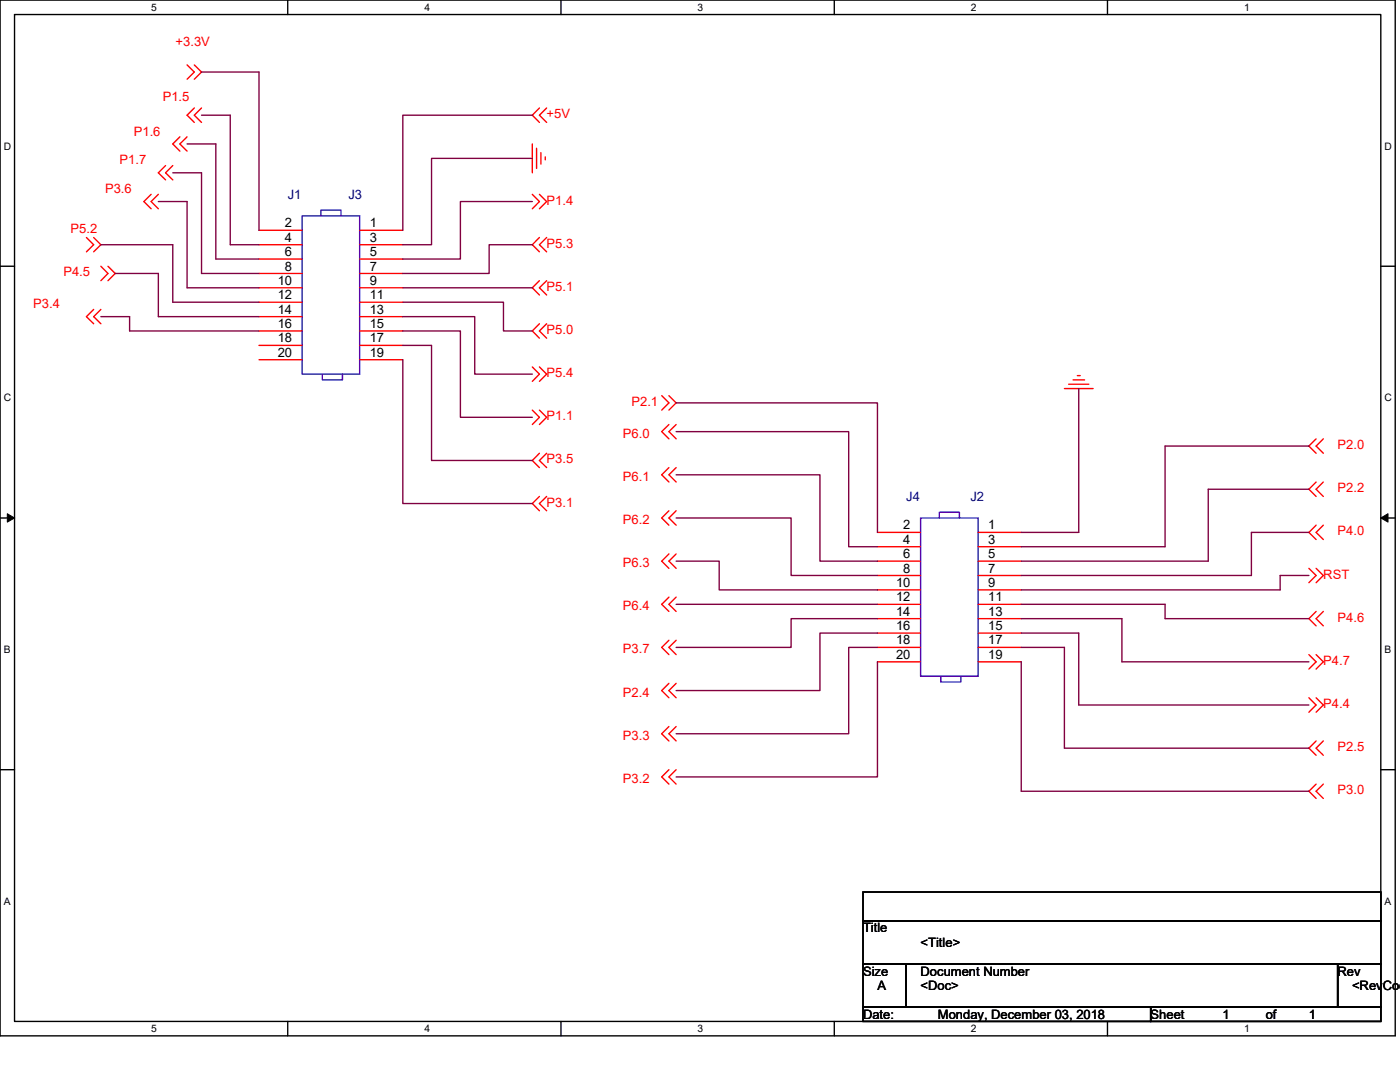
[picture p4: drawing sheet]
<svg xmlns="http://www.w3.org/2000/svg" width="279mm" height="216mm" viewBox="0 0 279 216" stroke-linecap="round" stroke-linejoin="round" font-family="sans-serif">
<path d="M0 0h278.4v206.7h-278.4zM2.9 2.9h272.7v200.9h-272.7z" fill="none" stroke="#000" stroke-width=".28"/>
<g fill="#fff">
<path d="M30.2 .3h1.1v2.3h-1.1z"/>
<path d="M30.2 204.1h1.1v2.3h-1.1z"/>
</g>
<path d="M57.4 0v2.9M57.4 203.8v2.9" fill="none" stroke="#000" stroke-width=".28"/>
<g fill="#fff">
<path d="M84.7 .3h1.1v2.3h-1.1z"/>
<path d="M84.7 204.1h1.1v2.3h-1.1z"/>
</g>
<path d="M112 0v2.9M112 203.8v2.9" fill="none" stroke="#000" stroke-width=".28"/>
<g fill="#fff">
<path d="M139.2 .3h1.2v2.3h-1.2z"/>
<path d="M139.2 204.1h1.2v2.3h-1.2z"/>
</g>
<path d="M166.5 0v2.9M166.5 203.8v2.9" fill="none" stroke="#000" stroke-width=".28"/>
<g fill="#fff">
<path d="M193.8 .3h1.1v2.3h-1.1z"/>
<path d="M193.8 204.1h1.1v2.3h-1.1z"/>
</g>
<path d="M221 0v2.9M221 203.8v2.9" fill="none" stroke="#000" stroke-width=".28"/>
<g fill="#fff">
<path d="M248.3 .3h1.1v2.3h-1.1z"/>
<path d="M248.3 204.1h1.1v2.3h-1.1z"/>
<path d="M.7 28h1.5v2.3h-1.5z"/>
<path d="M276.3 28h1.5v2.3h-1.5z"/>
<path d="M.7 78.2h1.5v2.3h-1.5z"/>
<path d="M276.3 78.2h1.5v2.3h-1.5z"/>
</g>
<path d="M0 53.1h2.9M275.6 53.1h2.8" fill="none" stroke="#000" stroke-width=".28"/>
<g fill="#fff">
<path d="M.7 128.5h1.4v2.2h-1.4z"/>
<path d="M276.3 128.5h1.4v2.2h-1.4z"/>
</g>
<path d="M0 103.4h2.9M275.6 103.4h2.8" fill="none" stroke="#000" stroke-width=".28"/>
<path d="M1.5 102.5l1.4 .9-1.4 .8zM275.6 103.4l1.4-.9v1.7z" fill="#000" stroke="#000" stroke-width=".2"/>
<g fill="#fff">
<path d="M.7 178.7h1.4v2.3h-1.4z"/>
<path d="M276.3 178.7h1.4v2.3h-1.4z"/>
</g>
<path d="M0 153.6h2.9M275.6 153.6h2.8M172.2 178h103.4v5.7h-103.4zM172.2 183.7h103.4v8.6h-103.4zM172.2 192.3h8.6v8.6h-8.6zM180.8 192.3h86.2v8.6h-86.2zM267 192.3h8.6v8.6h-8.6zM172.2 200.9h57.4v2.9h-57.4zM229.6 200.9h46v2.9h-46z" fill="none" stroke="#000" stroke-width=".28"/>
<g fill="none" stroke="#f00" stroke-width=".28">
<path d="M37.3 13l1.5 1.4-1.5 1.4M38.8 13l1.4 1.4-1.4 1.4M30.2 38.8l-1.5 1.4 1.5 1.5M31.6 38.8l-1.4 1.4 1.4 1.5M33 33l-1.4 1.5 1.4 1.4M34.5 33l-1.5 1.5 1.5 1.4M35.9 27.3l-1.4 1.4 1.4 1.5M37.3 27.3l-1.4 1.4 1.4 1.5M38.8 21.5l-1.5 1.5 1.5 1.4M40.2 21.5l-1.4 1.5 1.4 1.4M106.2 28.7v5.8M106.2 38.8l1.5 1.4-1.5 1.5"/>
<path d="M107.1 29.6v4M107.7 38.8l1.4 1.4-1.4 1.5M107.7 21.5l-1.5 1.5 1.5 1.4M107.9 30.5v2.2M108.8 31.3v.6M109.1 21.5l-1.4 1.5 1.4 1.4M17.3 47.4l1.4 1.4-1.4 1.4M18.7 47.4l1.4 1.4-1.4 1.4M20.1 53.1l1.4 1.5-1.4 1.4M21.5 53.1l1.5 1.5-1.5 1.4M51.7 46h8.6M51.7 48.8h8.6"/>
<path d="M51.7 51.7h8.6M51.7 54.6h8.6M51.7 57.4h8.6M71.8 46h8.6M71.8 48.8h8.6M71.8 51.7h8.6M71.8 54.6h8.6M71.8 57.4h8.6M107.7 47.4l-1.5 1.4 1.5 1.4M107.7 56l-1.5 1.4 1.5 1.5M109.1 47.4l-1.4 1.4 1.4 1.4M109.1 56l-1.4 1.4 1.4 1.5"/>
<path d="M18.7 61.7l-1.4 1.5 1.4 1.4M20.1 61.7l-1.4 1.5 1.4 1.4M51.7 60.3h8.6M51.7 63.2h8.6M51.7 66h8.6M51.7 68.9h8.6M51.7 71.8h8.6M71.8 60.3h8.6M71.8 63.2h8.6M71.8 66h8.6M71.8 68.9h8.6M71.8 71.8h8.6"/>
<path d="M106.2 73.2l1.5 1.5-1.5 1.4M107.7 73.2l1.4 1.5-1.4 1.4M107.7 64.6l-1.5 1.4 1.5 1.5M109.1 64.6l-1.4 1.4 1.4 1.5M132.1 79l1.4 1.4-1.4 1.4M133.5 79l1.4 1.4-1.4 1.4M212.4 77.5h5.8M213.3 76.7h4M214.1 75.8h2.4M215 75h.6M106.2 81.8l1.5 1.5-1.5 1.4M107.7 81.8l1.4 1.5-1.4 1.4"/>
<path d="M107.7 90.4l-1.5 1.5 1.5 1.4M107.7 99.1l-1.5 1.4 1.5 1.4M109.1 90.4l-1.4 1.5 1.4 1.4M109.1 99.1l-1.4 1.4 1.4 1.4M133.5 93.3l-1.4 1.4 1.4 1.5M133.5 84.7l-1.4 1.4 1.4 1.5M134.9 93.3l-1.4 1.4 1.4 1.5M134.9 84.7l-1.4 1.4 1.4 1.5M262.7 96.2l-1.5 1.4 1.5 1.5M262.7 87.6l-1.5 1.4 1.5 1.4M264.1 96.2l-1.4 1.4 1.4 1.5M264.1 87.6l-1.4 1.4 1.4 1.4"/>
<path d="M133.5 119.1l-1.4 1.5 1.4 1.4M133.5 110.5l-1.4 1.5 1.4 1.4M133.5 101.9l-1.4 1.5 1.4 1.4M134.9 119.1l-1.4 1.5 1.4 1.4M134.9 110.5l-1.4 1.5 1.4 1.4M134.9 101.9l-1.4 1.5 1.4 1.4M175.1 106.2h8.6M175.1 109.1h8.6M175.1 112h8.6M175.1 114.8h8.6M175.1 117.7h8.6M195.2 106.2h8.6"/>
<path d="M195.2 109.1h8.6M195.2 112h8.6M195.2 114.8h8.6M195.2 117.7h8.6M261.2 113.4l1.5 1.4-1.5 1.5M262.7 113.4l1.4 1.4-1.4 1.5M262.7 104.8l-1.5 1.4 1.5 1.5M264.1 104.8l-1.4 1.4 1.4 1.5M133.5 136.4l-1.4 1.4 1.4 1.4M133.5 127.8l-1.4 1.4 1.4 1.4M134.9 136.4l-1.4 1.4 1.4 1.4M134.9 127.8l-1.4 1.4 1.4 1.4"/>
<path d="M175.1 120.6h8.6M175.1 123.4h8.6M175.1 126.3h8.6M175.1 129.2h8.6M175.1 132.1h8.6M195.2 120.6h8.6M195.2 123.4h8.6M195.2 126.3h8.6M195.2 129.2h8.6M195.2 132.1h8.6M261.2 139.2l1.5 1.5-1.5 1.4M261.2 130.6l1.5 1.5-1.5 1.4"/>
<path d="M262.7 139.2l1.4 1.5-1.4 1.4M262.7 130.6l1.4 1.5-1.4 1.4M262.7 122l-1.5 1.4 1.5 1.5M264.1 122l-1.4 1.4 1.4 1.5M133.5 153.6l-1.4 1.4 1.4 1.5M133.5 145l-1.4 1.4 1.4 1.4M134.9 153.6l-1.4 1.4 1.4 1.5M134.9 145l-1.4 1.4 1.4 1.4M262.7 156.5l-1.5 1.4 1.5 1.4M262.7 147.8l-1.5 1.5 1.5 1.4M264.1 156.5l-1.4 1.4 1.4 1.4M264.1 147.8l-1.4 1.5 1.4 1.4"/>
</g>
<path d="M60.3 43.1h11.5v31.6h-11.5zM64 43.1v-1.2h4.1v1.2M64.3 74.7v1.1h4v-1.1M183.7 103.4h11.5v31.5h-11.5zM187.5 103.4v-1.2h4v1.2M187.7 134.9v1.2h4v-1.2" fill="none" stroke="#00f" stroke-width=".28"/>
<g fill="none" stroke="#800040" stroke-width=".28">
<path d="M40.2 14.4h11.5v31.6M34.5 34.5h5.7v20.1h11.5M37.3 28.7h5.8v23h8.6M40.2 23h5.8v25.8h5.7M106.2 23h-25.8v23M106.2 31.6h-20.1v17.2h-5.7M20.1 48.8h14.4v11.5h17.2M23 54.6h8.6v8.6h20.1M31.6 40.2h5.7v17.2h14.4M80.4 57.4h25.8M106.2 40.2h-14.3v11.5h-11.5M106.2 48.8h-8.6v5.8h-17.2"/>
<path d="M20.1 63.2h5.8v2.8h25.8M80.4 71.8v28.7h25.8M80.4 68.9h5.7v23h20.1M80.4 66h11.5v17.3h14.3M80.4 63.2h14.3v11.5h11.5M80.4 60.3h20.1v5.7h5.7M215.3 77.5v28.7h-11.5M134.9 80.4h40.2v25.8M134.9 86.1h34.5v23h5.7M134.9 94.7h28.7v17.3h11.5M261.2 97.6h-20.1v14.4h-37.3M261.2 89h-28.7v20.1h-28.7"/>
<path d="M134.9 103.4h23v11.4h17.2M134.9 112h8.6v5.7h31.6M261.2 114.8h-5.7v2.9h-51.7M261.2 106.2h-11.5v8.6h-45.9M134.9 120.6h40.2M175.1 129.2h-5.7v17.2h-34.5M175.1 126.3h-11.5v11.5h-28.7M175.1 123.4h-17.2v5.8h-23M175.1 132.1v22.9h-40.2M203.8 123.4h20.1v8.7h37.3M203.8 126.3h11.5v14.4h45.9M203.8 129.2h8.6v20.1h48.8"/>
<path d="M203.8 120.6h28.7v2.8h28.7M203.8 132.1v25.8h57.4"/>
</g>
<g font-size="2.6" fill="#f00">
<text x="35.1" y="9.2">+3.3V</text>
<text x="32.5" y="20.2">P1.5</text>
<text x="109.1" y="23.6">+5V</text>
<text x="26.7" y="27.1">P1.6</text>
<text x="23.9" y="32.8">P1.7</text>
<text x="21" y="38.5">P3.6</text>
<text x="109.1" y="40.8">P1.4</text>
<text x="14.1" y="46.6">P5.2</text>
<text x="109.1" y="49.4">P5.3</text>
<text x="12.7" y="55.2">P4.5</text>
<text x="109.1" y="58">P5.1</text>
<text x="6.6" y="61.5">P3.4</text>
<text x="109.1" y="66.7">P5.0</text>
<text x="109.1" y="75.3">P5.4</text>
<text x="109.1" y="83.9">P1.1</text>
<text x="126" y="81">P2.1</text>
<text x="124.3" y="87.3">P6.0</text>
<text x="267" y="89.6">P2.0</text>
<text x="109.1" y="92.5">P3.5</text>
<text x="124.3" y="95.9">P6.1</text>
<text x="109.1" y="101.1">P3.1</text>
<text x="267" y="98.2">P2.2</text>
<text x="124.3" y="104.5">P6.2</text>
<text x="267" y="106.8">P4.0</text>
<text x="124.3" y="113.2">P6.3</text>
<text x="264.1" y="115.4">RST</text>
<text x="124.3" y="121.8">P6.4</text>
<text x="267" y="124.1">P4.6</text>
<text x="124.3" y="130.4">P3.7</text>
<text x="264.1" y="132.7">P4.7</text>
<text x="124.3" y="139">P2.4</text>
<text x="264.1" y="141.3">P4.4</text>
<text x="124.3" y="147.6">P3.3</text>
<text x="267" y="149.9">P2.5</text>
<text x="124.3" y="156.2">P3.2</text>
<text x="267" y="158.5">P3.0</text>
</g>
<g font-size="2.6" fill="#000080">
<text x="57.4" y="39.7">J1</text>
<text x="69.5" y="39.7">J3</text>
<text x="180.8" y="99.9">J4</text>
<text x="193.7" y="99.9">J2</text>
</g>
<g font-size="2.6">
<text x="56.9" y="45.4">2</text>
<text x="73.8" y="45.4">1</text>
<text x="56.9" y="48.2">4</text>
<text x="56.9" y="51.1">6</text>
<text x="56.9" y="54">8</text>
<text x="73.8" y="48.2">3</text>
<text x="73.8" y="51.1">5</text>
<text x="73.8" y="54">7</text>
<text x="55.4" y="56.8">10</text>
<text x="55.4" y="59.7">12</text>
<text x="73.8" y="56.8">9</text>
<text x="73.8" y="59.7">11</text>
<text x="55.4" y="62.6">14</text>
<text x="55.4" y="65.4">16</text>
<text x="73.8" y="62.6">13</text>
<text x="73.8" y="65.4">15</text>
<text x="55.4" y="68.3">18</text>
<text x="55.4" y="71.2">20</text>
<text x="73.8" y="68.3">17</text>
<text x="73.8" y="71.2">19</text>
<text x="180.3" y="105.6">2</text>
<text x="197.2" y="105.6">1</text>
<text x="180.3" y="108.5">4</text>
<text x="180.3" y="111.4">6</text>
<text x="197.2" y="108.5">3</text>
<text x="197.2" y="111.4">5</text>
<text x="178.8" y="117.1">10</text>
<text x="178.8" y="120">12</text>
<text x="180.3" y="114.2">8</text>
<text x="197.2" y="114.2">7</text>
<text x="197.2" y="117.1">9</text>
<text x="197.2" y="120">11</text>
<text x="178.8" y="122.9">14</text>
<text x="178.8" y="125.7">16</text>
<text x="197.2" y="122.9">13</text>
<text x="197.2" y="125.7">15</text>
<text x="178.8" y="128.6">18</text>
<text x="178.8" y="131.5">20</text>
<text x="197.2" y="128.6">17</text>
<text x="197.2" y="131.5">19</text>
<text x="172.2" y="186.1">Title</text>
<text x="183.7" y="188.9">&lt;Title&gt;</text>
<text x="172.2" y="194.7">Size</text>
<text x="175.1" y="197.5">A</text>
<text x="183.7" y="194.7">Document Number</text>
<text x="183.7" y="197.5">&lt;Doc&gt;</text>
<text x="267" y="194.7">Rev</text>
<text x="269.8" y="197.5">&lt;RevCod</text>
<text x="172.2" y="203.3">Date:</text>
<text x="187.2" y="203.3">Monday, December 03, 2018</text>
<text x="229.6" y="203.3">Sheet</text>
<text x="244" y="203.3">1</text>
<text x="252.6" y="203.3">of</text>
<text x="261.2" y="203.3">1</text>
</g>
<g font-size="2">
<text x="30.2" y="2.2">5</text>
<text x="84.7" y="2.2">4</text>
<text x="139.2" y="2.2">3</text>
<text x="193.8" y="2.2">2</text>
<text x="248.3" y="2.2">1</text>
<text x=".7" y="29.8">D</text>
<text x="276.3" y="29.8">D</text>
<text x=".7" y="80.1">C</text>
<text x="276.3" y="80.1">C</text>
<text x=".7" y="130.3">B</text>
<text x="276.3" y="130.3">B</text>
<text x=".7" y="180.5">A</text>
<text x="276.3" y="180.5">A</text>
<text x="30.2" y="206">5</text>
<text x="84.7" y="206">4</text>
<text x="139.2" y="206">3</text>
<text x="193.8" y="206">2</text>
<text x="248.3" y="206">1</text>
</g>
</svg>
